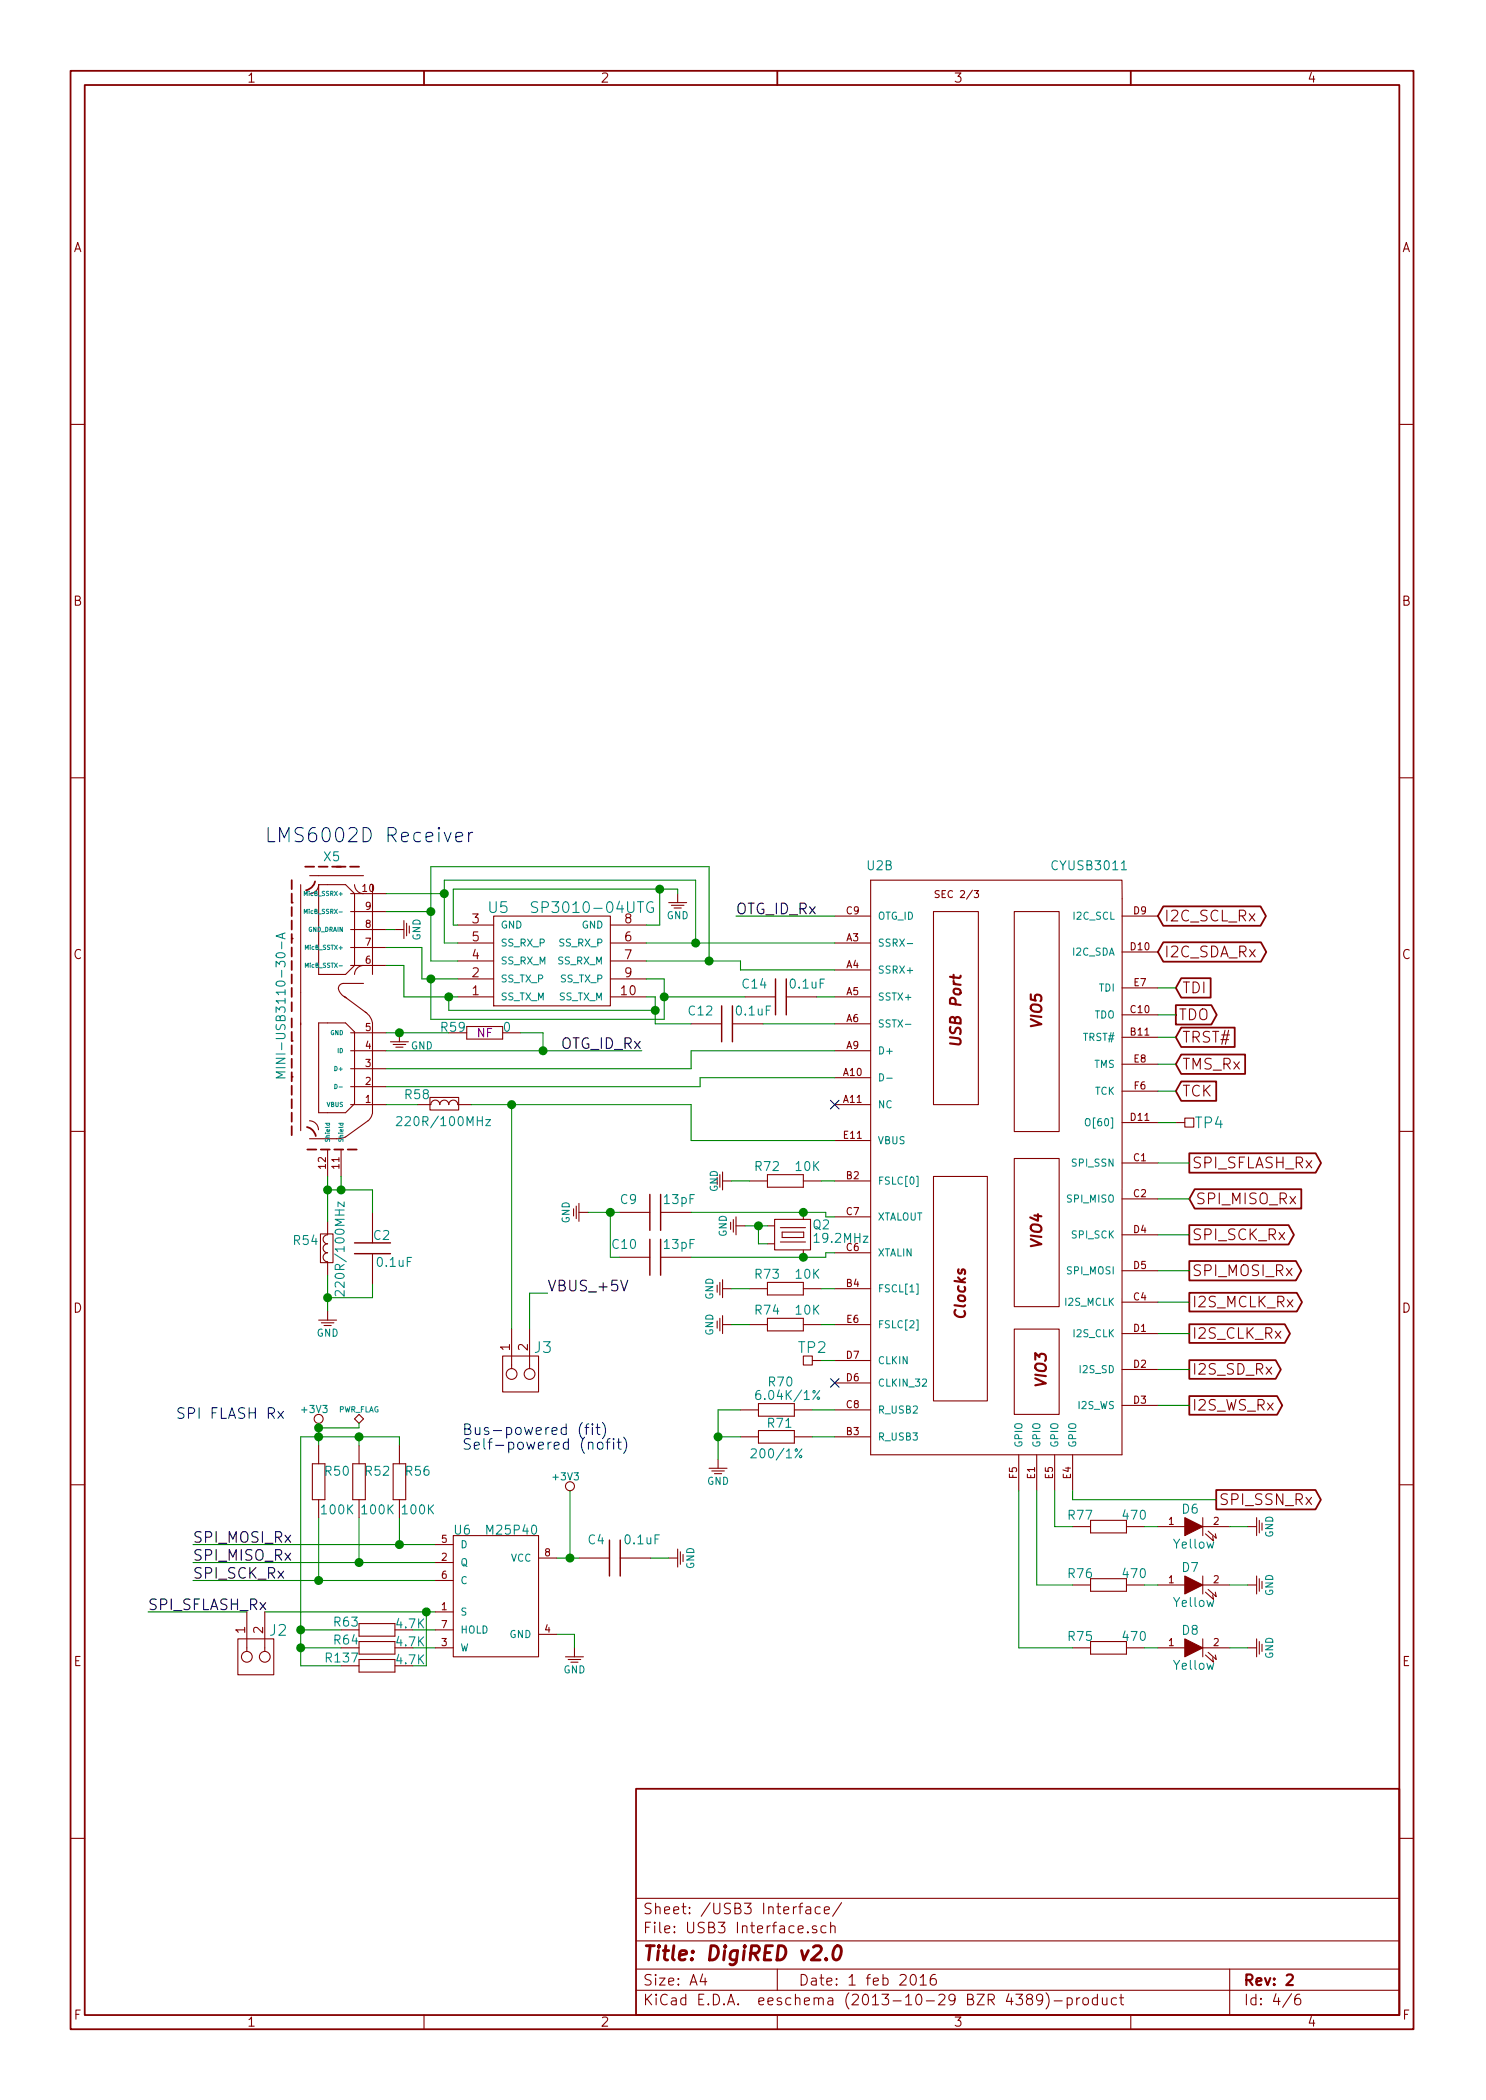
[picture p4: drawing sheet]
EESchema Schematic File Version 2
LIBS:DigiRED-cache
LIBS:DigiRED-cache
EELAYER 24 0
EELAYER END
$Descr A4 8268 11693 portrait
encoding utf-8
Sheet 4 6
Title "DigiRED v2.0"
Date "1 feb 2016"
Rev "2"
Comp ""
Comment1 ""
Comment2 ""
Comment3 ""
Comment4 ""
$EndDescr
$Comp
L CYUSB3011 U2
U 2 1
P 5550 6500
F 0 "U2" H 4850 8150 50  0000 L BNN
F 1 "CYUSB3011" H 5850 8150 50  0000 L BNN
F 2 "CYUSB3011-121-ballBGA" H 6350 8250 50  0001 C CNN
F 3 "" H 5550 6500 60  0001 C CNN
	2    5550 6500
	1    0    0    -1  
$EndComp
$Comp
L SP3010-04UTG U5
U 1 1
P 3200 5350
F 0 "U5" H 3625 5050 60  0000 C CNN
F 1 "SP3010-04UTG" H 3100 5050 60  0000 C CNN
F 2 "uDFN-10" H 3200 5350 60  0001 C CNN
F 3 "" H 3200 5350 60  0000 C CNN
F 4 "TVS ARRAY, ESD, 4CH, .45PF, 8KV, UDFN," H 3200 5350 60  0001 C CNN "Description"
F 5 "SP3010-04UTG" H 3200 5350 60  0001 C CNN "Manufacturer Part Number"
F 6 "Littelfuse Inc" H 3200 5350 60  0001 C CNN "Manufacturer"
F 7 "Digi-Key" H 3200 5350 60  0001 C CNN "Vendor"
F 8 "F3507TR-ND" H 3200 5350 60  0001 C CNN "Vendor Part Number"
	1    3200 5350
	-1   0    0    1   
$EndComp
$Comp
L GND #PWR025
U 1 1
P 3775 5025
F 0 "#PWR025" H 3775 5125 40  0001 C CNN
F 1 "GND" H 3775 4950 40  0000 C CNN
F 2 "" H 3775 5025 60  0000 C CNN
F 3 "" H 3775 5025 60  0000 C CNN
	1    3775 5025
	1    0    0    -1  
$EndComp
$Comp
L GND #PWR026
U 1 1
P 2250 5175
F 0 "#PWR026" H 2250 5275 40  0001 C CNN
F 1 "GND" H 2250 5100 40  0000 C CNN
F 2 "" H 2250 5175 60  0000 C CNN
F 3 "" H 2250 5175 60  0000 C CNN
	1    2250 5175
	0    -1   -1   0   
$EndComp
$Comp
L GND #PWR027
U 1 1
P 2225 5800
F 0 "#PWR027" H 2225 5900 40  0001 C CNN
F 1 "GND" H 2350 5775 40  0000 C CNN
F 2 "" H 2225 5800 60  0000 C CNN
F 3 "" H 2225 5800 60  0000 C CNN
	1    2225 5800
	1    0    0    -1  
$EndComp
NoConn ~ 4650 6150
Text Notes 1475 4700 0    79   ~ 0
LMS6002D Receiver
Text GLabel 6550 6075 2    60   Input ~ 0
TCK
Text GLabel 6550 5925 2    60   Input ~ 0
TMS_Rx
Text GLabel 6550 5775 2    60   Input ~ 0
TRST#
Text GLabel 6550 5650 2    60   Output ~ 0
TDO
Text GLabel 6550 5500 2    60   Input ~ 0
TDI
$Comp
L GND #PWR028
U 1 1
P 4025 7375
F 0 "#PWR028" H 4025 7475 40  0001 C CNN
F 1 "GND" H 4025 7300 40  0000 C CNN
F 2 "" H 4025 7375 60  0000 C CNN
F 3 "" H 4025 7375 60  0000 C CNN
	1    4025 7375
	0    1    1    0   
$EndComp
$Comp
L GND #PWR029
U 1 1
P 4025 6575
F 0 "#PWR029" H 4025 6675 40  0001 C CNN
F 1 "GND" H 4025 6525 40  0000 C CNN
F 2 "" H 4025 6575 60  0000 C CNN
F 3 "" H 4025 6575 60  0000 C CNN
	1    4025 6575
	0    1    1    0   
$EndComp
$Comp
L GND #PWR030
U 1 1
P 4025 7175
F 0 "#PWR030" H 4025 7275 40  0001 C CNN
F 1 "GND" H 4025 7100 40  0000 C CNN
F 2 "" H 4025 7175 60  0000 C CNN
F 3 "" H 4025 7175 60  0000 C CNN
	1    4025 7175
	0    1    1    0   
$EndComp
$Comp
L CRYSTAL_405C35B19M20000 Q2
U 1 1
P 4425 6875
F 0 "Q2" H 4525 6900 50  0000 L BNN
F 1 "19.2MHz" H 4525 6825 50  0000 L BNN
F 2 "SM_XO" V 4525 6825 50  0001 C CNN
F 3 "" H 4425 6875 60  0000 C CNN
F 4 "CRYSTAL 19.200000MHZ, 13PF, SMD," H 4425 6875 60  0001 C CNN "Description"
F 5 "405C35B19M20000" H 4425 6875 60  0001 C CNN "Manufacturer Part Number"
F 6 "CTS-Frequency Controls" H 4425 6875 60  0001 C CNN "Manufacturer"
F 7 "Digi-Key" H 4425 6875 60  0001 C CNN "Vendor"
F 8 "CTX648CT-ND" H 4425 6875 60  0001 C CNN "Vendor Part Number"
	1    4425 6875
	1    0    0    -1  
$EndComp
$Comp
L GND #PWR031
U 1 1
P 3225 6750
F 0 "#PWR031" H 3225 6850 40  0001 C CNN
F 1 "GND" H 3225 6675 40  0000 C CNN
F 2 "" H 3225 6750 60  0000 C CNN
F 3 "" H 3225 6750 60  0000 C CNN
	1    3225 6750
	0    1    1    0   
$EndComp
$Comp
L GND #PWR032
U 1 1
P 4100 6825
F 0 "#PWR032" H 4100 6925 40  0001 C CNN
F 1 "GND" H 4100 6750 40  0000 C CNN
F 2 "" H 4100 6825 60  0000 C CNN
F 3 "" H 4100 6825 60  0000 C CNN
	1    4100 6825
	0    1    1    0   
$EndComp
NoConn ~ 4650 7700
$Comp
L GND #PWR033
U 1 1
P 4000 8175
F 0 "#PWR033" H 4000 8275 40  0001 C CNN
F 1 "GND" H 4000 8100 40  0000 C CNN
F 2 "" H 4000 8175 60  0000 C CNN
F 3 "" H 4000 8175 60  0000 C CNN
	1    4000 8175
	1    0    0    -1  
$EndComp
Text Label 4100 5100 0    59   ~ 0
OTG_ID_Rx
Text Label 3575 5850 2    59   ~ 0
OTG_ID_Rx
$Comp
L GND #PWR034
U 1 1
P 1825 7350
F 0 "#PWR034" H 1825 7450 40  0001 C CNN
F 1 "GND" H 1825 7275 40  0000 C CNN
F 2 "" H 1825 7350 60  0000 C CNN
F 3 "" H 1825 7350 60  0000 C CNN
	1    1825 7350
	1    0    0    -1  
$EndComp
$Comp
L MINI-USB3110-30-A X5
U 1 1
P 1625 4925
F 0 "X5" H 1800 5050 50  0000 L BNN
F 1 "MINI-USB3110-30-A" V 1596 3837 50  0000 L BNN
F 2 "SMD_USB3110" V 1492 4546 50  0001 C CNN
F 3 "" H 1625 4925 60  0001 C CNN
F 4 "USB3110-30-A - MICRO USB 3.0 B CONNECTOR, 10POS, SMT RT ANGLE," H 1625 4925 60  0001 C CNN "Description"
F 5 "USB3110-30-A" H 1625 4925 60  0001 C CNN "Manufacturer Part Number"
F 6 "GLOBAL CONNECTOR TECHNOLOGY" H 1625 4925 60  0001 C CNN "Manufacturer"
F 7 "Farnell" H 1625 4925 60  0001 C CNN "Vendor"
F 8 "2065838" H 1625 4925 60  0001 C CNN "Vendor Part Number"
	1    1625 4925
	1    0    0    -1  
$EndComp
Text GLabel 6450 5100 2    60   BiDi ~ 0
I2C_SCL_Rx
Text GLabel 6450 5300 2    60   BiDi ~ 0
I2C_SDA_Rx
Text GLabel 6775 8350 2    60   Output ~ 0
SPI_SSN_Rx
Text GLabel 6625 6675 2    60   Input ~ 0
SPI_MISO_Rx
Text GLabel 6625 7075 2    60   Output ~ 0
SPI_MOSI_Rx
Text GLabel 6625 6875 2    60   Output ~ 0
SPI_SCK_Rx
$Comp
L GND #PWR035
U 1 1
P 7000 8500
F 0 "#PWR035" H 7000 8600 40  0001 C CNN
F 1 "GND" H 7000 8425 40  0000 C CNN
F 2 "" H 7000 8500 60  0000 C CNN
F 3 "" H 7000 8500 60  0000 C CNN
	1    7000 8500
	0    -1   -1   0   
$EndComp
$Comp
L GND #PWR036
U 1 1
P 7000 8825
F 0 "#PWR036" H 7000 8925 40  0001 C CNN
F 1 "GND" H 7000 8750 40  0000 C CNN
F 2 "" H 7000 8825 60  0000 C CNN
F 3 "" H 7000 8825 60  0000 C CNN
	1    7000 8825
	0    -1   -1   0   
$EndComp
$Comp
L GND #PWR037
U 1 1
P 7000 9175
F 0 "#PWR037" H 7000 9275 40  0001 C CNN
F 1 "GND" H 7000 9100 40  0000 C CNN
F 2 "" H 7000 9175 60  0000 C CNN
F 3 "" H 7000 9175 60  0000 C CNN
	1    7000 9175
	0    -1   -1   0   
$EndComp
$Comp
L RESISTOR_0603 R59
U 1 1
P 2700 5750
F 0 "R59" H 2450 5750 50  0000 L BNN
F 1 "0" H 2800 5750 50  0000 L BNN
F 2 "R_SM0402" H 2700 5900 50  0001 C CNN
F 3 "" H 2700 5750 60  0000 C CNN
F 4 "RES, 0.0 OHM,1/16W, JUMP, 0402 SMD," H 2700 5750 60  0001 C CNN "Description"
F 5 "RC0402JR-070RL" H 2700 5750 60  0001 C CNN "Manufacturer Part Number"
F 6 "Yageo" H 2700 5750 60  0001 C CNN "Manufacturer"
F 7 "Digi-Key" H 2700 5750 60  0001 C CNN "Vendor"
F 8 "311-0.0JRCT-ND" H 2700 5750 60  0001 C CNN "Vendor Part Number"
F 9 "NF" H 2700 5745 47  0000 C CNN "Installation"
F 10 "NOFIT" H 2700 5750 60  0001 C CNN "Assemble"
	1    2700 5750
	1    0    0    -1  
$EndComp
$Comp
L RESISTOR_0603 R73
U 1 1
P 4375 7175
F 0 "R73" H 4200 7225 50  0000 L BNN
F 1 "10K" H 4425 7225 50  0000 L BNN
F 2 "R_SM0402" H 4375 7325 50  0001 C CNN
F 3 "" H 4375 7175 60  0000 C CNN
F 4 "RES, 10K OHM, 1/16W, 5%, 0402, SMD," H 4375 7175 60  0001 C CNN "Description"
F 5 "RC0402JR-0710KL" H 4375 7175 60  0001 C CNN "Manufacturer Part Number"
F 6 "Yageo" H 4375 7175 60  0001 C CNN "Manufacturer"
F 7 "Digi-Key" H 4375 7175 60  0001 C CNN "Vendor"
F 8 "311-10KJRCT-ND" H 4375 7175 60  0001 C CNN "Vendor Part Number"
	1    4375 7175
	1    0    0    -1  
$EndComp
$Comp
L RESISTOR_0603 R74
U 1 1
P 4375 7375
F 0 "R74" H 4200 7425 50  0000 L BNN
F 1 "10K" H 4425 7425 50  0000 L BNN
F 2 "R_SM0402" H 4375 7525 50  0001 C CNN
F 3 "" H 4375 7375 60  0000 C CNN
F 4 "RES, 10K OHM, 1/16W, 5%, 0402, SMD," H 4375 7375 60  0001 C CNN "Description"
F 5 "RC0402JR-0710KL" H 4375 7375 60  0001 C CNN "Manufacturer Part Number"
F 6 "Yageo" H 4375 7375 60  0001 C CNN "Manufacturer"
F 7 "Digi-Key" H 4375 7375 60  0001 C CNN "Vendor"
F 8 "311-10KJRCT-ND" H 4375 7375 60  0001 C CNN "Vendor Part Number"
	1    4375 7375
	1    0    0    -1  
$EndComp
$Comp
L RESISTOR_0603 R72
U 1 1
P 4375 6575
F 0 "R72" H 4200 6625 50  0000 L BNN
F 1 "10K" H 4425 6625 50  0000 L BNN
F 2 "R_SM0402" H 4375 6725 50  0001 C CNN
F 3 "" H 4375 6575 60  0000 C CNN
F 4 "RES, 10K OHM, 1/16W, 5%, 0402, SMD," H 4375 6575 60  0001 C CNN "Description"
F 5 "RC0402JR-0710KL" H 4375 6575 60  0001 C CNN "Manufacturer Part Number"
F 6 "Yageo" H 4375 6575 60  0001 C CNN "Manufacturer"
F 7 "Digi-Key" H 4375 6575 60  0001 C CNN "Vendor"
F 8 "311-10KJRCT-ND" H 4375 6575 60  0001 C CNN "Vendor Part Number"
	1    4375 6575
	1    0    0    -1  
$EndComp
$Comp
L RESISTOR_0603 R76
U 1 1
P 6175 8825
F 0 "R76" H 6260 8730 50  0000 L BNN
F 1 "470" H 5960 8730 50  0000 L BNN
F 2 "R_SM0402" H 6175 8975 50  0001 C CNN
F 3 "" H 6175 8825 60  0000 C CNN
F 4 "RES, 470 OHM, 1/16W, .5%, 0402 SMD," H 6175 8825 60  0001 C CNN "Description"
F 5 "ERA-2AED471X" H 6175 8825 60  0001 C CNN "Manufacturer Part Number"
F 6 "Panasonic Electronic Components" H 6175 8825 60  0001 C CNN "Manufacturer"
F 7 "Digi-Key" H 6175 8825 60  0001 C CNN "Vendor"
F 8 "P470DECT-ND" H 6175 8825 60  0001 C CNN "Vendor Part Number"
	1    6175 8825
	-1   0    0    1   
$EndComp
$Comp
L RESISTOR_0603 R75
U 1 1
P 6175 9175
F 0 "R75" H 6260 9080 50  0000 L BNN
F 1 "470" H 5960 9080 50  0000 L BNN
F 2 "R_SM0402" H 6175 9325 50  0001 C CNN
F 3 "" H 6175 9175 60  0000 C CNN
F 4 "RES, 470 OHM, 1/16W, .5%, 0402 SMD," H 6175 9175 60  0001 C CNN "Description"
F 5 "ERA-2AED471X" H 6175 9175 60  0001 C CNN "Manufacturer Part Number"
F 6 "Panasonic Electronic Components" H 6175 9175 60  0001 C CNN "Manufacturer"
F 7 "Digi-Key" H 6175 9175 60  0001 C CNN "Vendor"
F 8 "P470DECT-ND" H 6175 9175 60  0001 C CNN "Vendor Part Number"
	1    6175 9175
	-1   0    0    1   
$EndComp
$Comp
L RESISTOR_0603 R77
U 1 1
P 6175 8500
F 0 "R77" H 6260 8405 50  0000 L BNN
F 1 "470" H 5960 8405 50  0000 L BNN
F 2 "R_SM0402" H 6175 8650 50  0001 C CNN
F 3 "" H 6175 8500 60  0000 C CNN
F 4 "RES, 470 OHM, 1/16W, .5%, 0402 SMD," H 6175 8500 60  0001 C CNN "Description"
F 5 "ERA-2AED471X" H 6175 8500 60  0001 C CNN "Manufacturer Part Number"
F 6 "Panasonic Electronic Components" H 6175 8500 60  0001 C CNN "Manufacturer"
F 7 "Digi-Key" H 6175 8500 60  0001 C CNN "Vendor"
F 8 "P470DECT-ND" H 6175 8500 60  0001 C CNN "Vendor Part Number"
	1    6175 8500
	-1   0    0    1   
$EndComp
$Comp
L FERRITE_0805 R58
U 1 1
P 2475 6150
F 0 "R58" H 2250 6175 50  0000 L BNN
F 1 "220R/100MHz" H 2200 6025 50  0000 L BNN
F 2 "RL_SM0805" H 2475 6300 50  0001 C CNN
F 3 "" H 2475 6146 60  0000 C CNN
F 4 "FERRITE CHIP, 220 OHM, 0805," H 2475 6150 60  0001 C CNN "Description"
F 5 "BLM21PG221SN1D" H 2475 6150 60  0001 C CNN "Manufacturer Part Number"
F 6 "Murata Electronics North America" H 2475 6150 60  0001 C CNN "Manufacturer"
F 7 "Digi-Key" H 2475 6150 60  0001 C CNN "Vendor"
F 8 "490-1054-1-ND" H 2475 6150 60  0001 C CNN "Vendor Part Number"
	1    2475 6150
	1    0    0    -1  
$EndComp
$Comp
L FERRITE_0805 R54
U 1 1
P 1825 6950
F 0 "R54" V 1900 7000 50  0000 L BNN
F 1 "220R/100MHz" H 1550 6850 50  0000 L BNN
F 2 "RL_SM0805" H 1825 7100 50  0001 C CNN
F 3 "" H 1825 6946 60  0000 C CNN
F 4 "FERRITE CHIP, 220 OHM, 0805," H 1825 6950 60  0001 C CNN "Description"
F 5 "BLM21PG221SN1D" H 1825 6950 60  0001 C CNN "Manufacturer Part Number"
F 6 "Murata Electronics North America" H 1825 6950 60  0001 C CNN "Manufacturer"
F 7 "Digi-Key" H 1825 6950 60  0001 C CNN "Vendor"
F 8 "490-1054-1-ND" H 1825 6950 60  0001 C CNN "Vendor Part Number"
	1    1825 6950
	0    -1   -1   0   
$EndComp
$Comp
L RESISTOR_0603 R70
U 1 1
P 4325 7850
F 0 "R70" H 4275 7975 50  0000 L BNN
F 1 "6.04K/1%" H 4200 7900 50  0000 L BNN
F 2 "R_SM0402" H 4325 8000 50  0001 C CNN
F 3 "" H 4325 7850 60  0000 C CNN
F 4 "RES, 6.04K OHM, 1/16W, 1%, 0402 SMD," H 4325 7850 60  0001 C CNN "Description"
F 5 "CRCW04026K04FKED" H 4325 7850 60  0001 C CNN "Manufacturer Part Number"
F 6 "Vishay Dale" H 4325 7850 60  0001 C CNN "Manufacturer"
F 7 "Digi-Key" H 4325 7850 60  0001 C CNN "Vendor"
F 8 "541-6.04KLCT-ND" H 4325 7850 60  0001 C CNN "Vendor Part Number"
	1    4325 7850
	1    0    0    -1  
$EndComp
$Comp
L RESISTOR_0603 R71
U 1 1
P 4325 8000
F 0 "R71" H 4270 8045 50  0000 L BNN
F 1 "200/1%" H 4175 7875 50  0000 L BNN
F 2 "R_SM0402" H 4325 8150 50  0001 C CNN
F 3 "" H 4325 8000 60  0000 C CNN
F 4 "RES, 200 OHM, 1/16W, 1%, 0402 SMD," H 4325 8000 60  0001 C CNN "Description"
F 5 "RC0402FR-07200RL" H 4325 8000 60  0001 C CNN "Manufacturer Part Number"
F 6 "Yageo" H 4325 8000 60  0001 C CNN "Manufacturer"
F 7 "Digi-Key" H 4325 8000 60  0001 C CNN "Vendor"
F 8 "311-200LRCT-ND" H 4325 8000 60  0001 C CNN "Vendor Part Number"
	1    4325 8000
	1    0    0    -1  
$EndComp
$Comp
L C C12
U 1 1
P 4050 5700
F 0 "C12" V 4125 5775 50  0000 L CNN
F 1 "0.1uF" V 4125 5450 50  0000 L CNN
F 2 "C_SM0402" H 4050 5700 60  0001 C CNN
F 3 "" H 4050 5700 60  0000 C CNN
F 4 "CAP, CER, 0.1UF, 16V, Y5V, 0402," H 4050 5700 60  0001 C CNN "Description"
F 5 "CC0402ZRY5V7BB104" H 4050 5700 60  0001 C CNN "Manufacturer Part Number"
F 6 "Yageo" H 4050 5700 60  0001 C CNN "Manufacturer"
F 7 "Digi-Key" H 4050 5700 60  0001 C CNN "Vendor"
F 8 "311-1047-1-ND" H 4050 5700 60  0001 C CNN "Vendor Part Number"
	1    4050 5700
	0    -1   -1   0   
$EndComp
$Comp
L C C14
U 1 1
P 4350 5550
F 0 "C14" V 4425 5625 50  0000 L CNN
F 1 "0.1uF" V 4425 5300 50  0000 L CNN
F 2 "C_SM0402" H 4350 5550 60  0001 C CNN
F 3 "" H 4350 5550 60  0000 C CNN
F 4 "CAP, CER, 0.1UF, 16V, Y5V, 0402," H 4350 5550 60  0001 C CNN "Description"
F 5 "CC0402ZRY5V7BB104" H 4350 5550 60  0001 C CNN "Manufacturer Part Number"
F 6 "Yageo" H 4350 5550 60  0001 C CNN "Manufacturer"
F 7 "Digi-Key" H 4350 5550 60  0001 C CNN "Vendor"
F 8 "311-1047-1-ND" H 4350 5550 60  0001 C CNN "Vendor Part Number"
	1    4350 5550
	0    -1   -1   0   
$EndComp
$Comp
L C C2
U 1 1
P 2075 6950
F 0 "C2" H 1975 6875 50  0000 L CNN
F 1 "0.1uF" H 1850 7025 50  0000 L CNN
F 2 "C_SM0402" H 2075 6950 60  0001 C CNN
F 3 "" H 2075 6950 60  0000 C CNN
F 4 "CAP, CER, 0.1UF, 16V, Y5V, 0402," H 2075 6950 60  0001 C CNN "Description"
F 5 "CC0402ZRY5V7BB104" H 2075 6950 60  0001 C CNN "Manufacturer Part Number"
F 6 "Yageo" H 2075 6950 60  0001 C CNN "Manufacturer"
F 7 "Digi-Key" H 2075 6950 60  0001 C CNN "Vendor"
F 8 "311-1047-1-ND" H 2075 6950 60  0001 C CNN "Vendor Part Number"
	1    2075 6950
	-1   0    0    1   
$EndComp
$Comp
L C C9
U 1 1
P 3650 6750
F 0 "C9" V 3725 6850 50  0000 L CNN
F 1 "13pF" V 3725 6525 50  0000 L CNN
F 2 "C_SM0402" H 3650 6750 60  0001 C CNN
F 3 "" H 3650 6750 60  0000 C CNN
F 4 "CAP, CER, 13PF, 50V, 5%, NP0, 0402," H 3650 6750 60  0001 C CNN "Description"
F 5 "500R07S130JV4T" H 3650 6750 60  0001 C CNN "Manufacturer Part Number"
F 6 "Johanson Technology Inc" H 3650 6750 60  0001 C CNN "Manufacturer"
F 7 "Digi-Key" H 3650 6750 60  0001 C CNN "Vendor"
F 8 "712-1259-1-ND" H 3650 6750 60  0001 C CNN "Vendor Part Number"
	1    3650 6750
	0    -1   -1   0   
$EndComp
$Comp
L C C10
U 1 1
P 3650 7000
F 0 "C10" V 3725 7100 50  0000 L CNN
F 1 "13pF" V 3725 6775 50  0000 L CNN
F 2 "C_SM0402" H 3650 7000 60  0001 C CNN
F 3 "" H 3650 7000 60  0000 C CNN
F 4 "CAP, CER, 13PF, 50V, 5%, NP0, 0402," H 3650 7000 60  0001 C CNN "Description"
F 5 "500R07S130JV4T" H 3650 7000 60  0001 C CNN "Manufacturer Part Number"
F 6 "Johanson Technology Inc" H 3650 7000 60  0001 C CNN "Manufacturer"
F 7 "Digi-Key" H 3650 7000 60  0001 C CNN "Vendor"
F 8 "712-1259-1-ND" H 3650 7000 60  0001 C CNN "Vendor Part Number"
	1    3650 7000
	0    -1   -1   0   
$EndComp
$Comp
L TP TP2
U 1 1
P 4500 7575
F 0 "TP2" H 4475 7500 60  0000 C CNN
F 1 "TP" H 4510 7495 60  0001 C CNN
F 2 "TP" H 4500 7575 60  0001 C CNN
F 3 "" H 4500 7575 60  0000 C CNN
F 4 "-" H 4500 7575 60  0001 C CNN "Description"
F 5 "-" H 4500 7575 60  0001 C CNN "Manufacturer Part Number"
F 6 "-" H 4500 7575 60  0001 C CNN "Manufacturer"
F 7 "-" H 4500 7575 60  0001 C CNN "Vendor"
F 8 "-" H 4500 7575 60  0001 C CNN "Vendor Part Number"
F 9 "NF" H 4500 7575 60  0001 C CNN "Installation"
F 10 "NOFIT" H 4500 7575 60  0001 C CNN "Assemble"
	1    4500 7575
	-1   0    0    1   
$EndComp
$Comp
L TP TP4
U 1 1
P 6625 6250
F 0 "TP4" H 6735 6245 60  0000 C CNN
F 1 "TP" H 6635 6170 60  0001 C CNN
F 2 "TP" H 6625 6250 60  0001 C CNN
F 3 "" H 6625 6250 60  0000 C CNN
F 4 "-" H 6625 6250 60  0001 C CNN "Description"
F 5 "-" H 6625 6250 60  0001 C CNN "Manufacturer Part Number"
F 6 "-" H 6625 6250 60  0001 C CNN "Manufacturer"
F 7 "-" H 6625 6250 60  0001 C CNN "Vendor"
F 8 "-" H 6625 6250 60  0001 C CNN "Vendor Part Number"
F 9 "NF" H 6625 6250 60  0001 C CNN "Installation"
F 10 "NOFIT" H 6625 6250 60  0001 C CNN "Assemble"
	1    6625 6250
	1    0    0    -1  
$EndComp
$Comp
L LED D6
U 1 1
P 6650 8500
F 0 "D6" H 6630 8595 50  0000 C CNN
F 1 "Yellow" H 6650 8400 50  0000 C CNN
F 2 "LD_0603" H 6650 8500 60  0001 C CNN
F 3 "" H 6650 8500 60  0000 C CNN
F 4 "LED, YELLOW, RECT CLEAR, 0603," H 6650 8500 60  0001 C CNN "Description"
F 5 "LTST-C194KSKT" H 6650 8500 60  0001 C CNN "Manufacturer Part Number"
F 6 "Lite-On Inc" H 6650 8500 60  0001 C CNN "Manufacturer"
F 7 "Digi-Key" H 6650 8500 60  0001 C CNN "Vendor"
F 8 "160-1836-1-ND" H 6650 8500 60  0001 C CNN "Vendor Part Number"
	1    6650 8500
	1    0    0    -1  
$EndComp
$Comp
L LED D7
U 1 1
P 6650 8825
F 0 "D7" H 6630 8920 50  0000 C CNN
F 1 "Yellow" H 6650 8725 50  0000 C CNN
F 2 "LD_0603" H 6650 8825 60  0001 C CNN
F 3 "" H 6650 8825 60  0000 C CNN
F 4 "LED, YELLOW, RECT CLEAR, 0603," H 6650 8825 60  0001 C CNN "Description"
F 5 "LTST-C194KSKT" H 6650 8825 60  0001 C CNN "Manufacturer Part Number"
F 6 "Lite-On Inc" H 6650 8825 60  0001 C CNN "Manufacturer"
F 7 "Digi-Key" H 6650 8825 60  0001 C CNN "Vendor"
F 8 "160-1836-1-ND" H 6650 8825 60  0001 C CNN "Vendor Part Number"
	1    6650 8825
	1    0    0    -1  
$EndComp
$Comp
L LED D8
U 1 1
P 6650 9175
F 0 "D8" H 6630 9270 50  0000 C CNN
F 1 "Yellow" H 6650 9075 50  0000 C CNN
F 2 "LD_0603" H 6650 9175 60  0001 C CNN
F 3 "" H 6650 9175 60  0000 C CNN
F 4 "LED, YELLOW, RECT CLEAR, 0603," H 6650 9175 60  0001 C CNN "Description"
F 5 "LTST-C194KSKT" H 6650 9175 60  0001 C CNN "Manufacturer Part Number"
F 6 "Lite-On Inc" H 6650 9175 60  0001 C CNN "Manufacturer"
F 7 "Digi-Key" H 6650 9175 60  0001 C CNN "Vendor"
F 8 "160-1836-1-ND" H 6650 9175 60  0001 C CNN "Vendor Part Number"
	1    6650 9175
	1    0    0    -1  
$EndComp
Text GLabel 6625 6475 2    60   Output ~ 0
SPI_SFLASH_Rx
Wire Wire Line
	6550 6250 6450 6250
Wire Wire Line
	4650 5550 4550 5550
Wire Wire Line
	4250 5700 4650 5700
Wire Wire Line
	2550 5150 2525 5150
Wire Wire Line
	2525 5150 2525 4950
Wire Wire Line
	2525 4950 3775 4950
Wire Wire Line
	3675 5150 3600 5150
Wire Wire Line
	2475 5250 2550 5250
Wire Wire Line
	2475 4900 3875 4900
Wire Wire Line
	3775 4950 3775 4975
Connection ~ 3675 4950
Wire Wire Line
	3675 4950 3675 5150
Wire Wire Line
	3875 4900 3875 5250
Wire Wire Line
	2500 5550 2500 5625
Wire Wire Line
	2500 5625 3650 5625
Wire Wire Line
	3650 5550 3600 5550
Connection ~ 2500 5550
Wire Wire Line
	3700 5450 3600 5450
Connection ~ 2400 5450
Wire Wire Line
	2400 5350 2550 5350
Wire Wire Line
	2400 4825 3950 4825
Connection ~ 3875 5250
Wire Wire Line
	3600 5250 4650 5250
Wire Wire Line
	4650 5400 4125 5400
Wire Wire Line
	4125 5400 4125 5350
Wire Wire Line
	3950 4825 3950 5350
Connection ~ 3950 5350
Wire Wire Line
	4125 5350 3600 5350
Wire Wire Line
	2150 4975 2475 4975
Connection ~ 2475 4975
Wire Wire Line
	2475 4900 2475 5250
Wire Wire Line
	2150 5075 2400 5075
Connection ~ 2400 5075
Wire Wire Line
	2400 4825 2400 5350
Wire Wire Line
	2150 5275 2350 5275
Wire Wire Line
	2350 5275 2350 5450
Wire Wire Line
	2350 5450 2550 5450
Wire Wire Line
	2250 5550 2550 5550
Wire Wire Line
	2250 5550 2250 5375
Wire Wire Line
	2250 5375 2150 5375
Wire Wire Line
	4150 5550 3700 5550
Connection ~ 3700 5550
Wire Wire Line
	3700 5450 3700 5675
Wire Wire Line
	3700 5675 2400 5675
Wire Wire Line
	2400 5675 2400 5450
Wire Wire Line
	3650 5700 3850 5700
Connection ~ 3650 5625
Wire Wire Line
	3650 5550 3650 5700
Wire Wire Line
	2150 5950 3850 5950
Wire Wire Line
	3025 5750 3025 5850
Connection ~ 3025 5850
Wire Wire Line
	2150 5850 3575 5850
Connection ~ 2225 5750
Wire Wire Line
	4100 5100 4650 5100
Wire Wire Line
	2150 5750 2500 5750
Wire Wire Line
	3025 5750 2900 5750
Wire Wire Line
	3850 5950 3850 5850
Wire Wire Line
	3850 5850 4650 5850
Wire Wire Line
	4650 6000 3900 6000
Wire Wire Line
	3900 6000 3900 6050
Wire Wire Line
	3900 6050 2150 6050
Wire Wire Line
	6450 5500 6550 5500
Wire Wire Line
	6450 5650 6550 5650
Wire Wire Line
	6450 5775 6550 5775
Wire Wire Line
	6450 5925 6550 5925
Wire Wire Line
	6450 6075 6550 6075
Wire Wire Line
	4075 7375 4175 7375
Wire Wire Line
	4075 7175 4175 7175
Wire Wire Line
	4650 7575 4575 7575
Wire Wire Line
	4650 6975 4600 6975
Wire Wire Line
	4600 6975 4600 7000
Wire Wire Line
	4650 6775 4600 6775
Wire Wire Line
	4600 6775 4600 6750
Wire Wire Line
	4600 6750 3850 6750
Wire Wire Line
	4275 6925 4225 6925
Wire Wire Line
	4225 6925 4225 6825
Connection ~ 4225 6825
Connection ~ 4475 7000
Wire Wire Line
	3450 7000 3400 7000
Wire Wire Line
	3400 7000 3400 6750
Connection ~ 3400 6750
Wire Wire Line
	4600 7000 3850 7000
Wire Wire Line
	4150 6825 4275 6825
Wire Wire Line
	2150 5175 2200 5175
Wire Wire Line
	2150 6150 2325 6150
Wire Wire Line
	3850 6350 4650 6350
Wire Wire Line
	4125 7850 4000 7850
Wire Wire Line
	4000 7850 4000 8125
Wire Wire Line
	4125 8000 4000 8000
Connection ~ 4000 8000
Wire Wire Line
	4525 8000 4650 8000
Wire Wire Line
	4525 7850 4650 7850
Wire Wire Line
	1825 6550 1825 6800
Wire Wire Line
	2075 6625 2075 6750
Wire Wire Line
	1825 6625 2075 6625
Connection ~ 1825 6625
Wire Wire Line
	1900 6550 1900 6625
Connection ~ 1900 6625
Wire Wire Line
	2075 7150 2075 7225
Wire Wire Line
	2075 7225 1825 7225
Connection ~ 1825 7225
Wire Wire Line
	1825 7100 1825 7300
Wire Wire Line
	4575 7375 4650 7375
Wire Wire Line
	4575 7175 4650 7175
Wire Wire Line
	3275 6750 3450 6750
Connection ~ 4475 6750
Wire Wire Line
	4575 6575 4650 6575
Wire Wire Line
	4175 6575 4075 6575
Wire Wire Line
	6450 6475 6625 6475
Wire Wire Line
	6450 6875 6625 6875
Wire Wire Line
	6450 6675 6625 6675
Wire Wire Line
	6450 7075 6625 7075
Wire Wire Line
	6950 8500 6850 8500
Wire Wire Line
	6450 8500 6375 8500
Wire Wire Line
	5875 8500 5975 8500
Wire Wire Line
	5875 8300 5875 8500
Wire Wire Line
	6950 8825 6850 8825
Wire Wire Line
	6450 8825 6375 8825
Wire Wire Line
	5775 8825 5975 8825
Wire Wire Line
	5775 8300 5775 8825
Wire Wire Line
	6850 9175 6950 9175
Wire Wire Line
	6450 9175 6375 9175
Wire Wire Line
	5675 9175 5975 9175
Wire Wire Line
	5675 8300 5675 9175
Wire Wire Line
	2625 6150 3850 6150
Wire Wire Line
	5975 8300 5975 8350
Wire Wire Line
	5975 8350 6775 8350
$Comp
L GND #PWR038
U 1 1
P 3775 8675
F 0 "#PWR038" H 3775 8775 40  0001 C CNN
F 1 "GND" H 3775 8600 40  0000 C CNN
F 2 "" H 3775 8675 60  0000 C CNN
F 3 "" H 3775 8675 60  0000 C CNN
	1    3775 8675
	0    -1   -1   0   
$EndComp
$Comp
L GND #PWR039
U 1 1
P 3200 9225
F 0 "#PWR039" H 3200 9325 40  0001 C CNN
F 1 "GND" H 3200 9150 40  0000 C CNN
F 2 "" H 3200 9225 60  0000 C CNN
F 3 "" H 3200 9225 60  0000 C CNN
	1    3200 9225
	1    0    0    -1  
$EndComp
$Comp
L +3V3 #PWR040
U 1 1
P 1775 7900
F 0 "#PWR040" H 1775 7800 40  0001 C CNN
F 1 "+3V3" H 1750 7950 40  0000 C CNN
F 2 "~" H 1775 7900 60  0000 C CNN
F 3 "~" H 1775 7900 60  0000 C CNN
	1    1775 7900
	1    0    0    -1  
$EndComp
Text Label 1075 8600 0    59   ~ 0
SPI_MOSI_Rx
Text Label 1075 8700 0    59   ~ 0
SPI_MISO_Rx
Text Notes 980  7910 0    59   ~ 0
SPI FLASH Rx
$Comp
L C C4
U 1 1
P 3425 8675
F 0 "C4" V 3530 8730 50  0000 L CNN
F 1 "0.1uF" V 3530 8420 50  0000 L CNN
F 2 "C_SM0402" H 3425 8675 60  0001 C CNN
F 3 "" H 3425 8675 60  0000 C CNN
F 4 "CAP, CER, 0.1UF, 16V, Y5V, 0402," H 3425 8675 60  0001 C CNN "Description"
F 5 "CC0402ZRY5V7BB104" H 3425 8675 60  0001 C CNN "Manufacturer Part Number"
F 6 "Yageo" H 3425 8675 60  0001 C CNN "Manufacturer"
F 7 "Digi-Key" H 3425 8675 60  0001 C CNN "Vendor"
F 8 "311-1047-1-ND" H 3425 8675 60  0001 C CNN "Vendor Part Number"
	1    3425 8675
	0    -1   -1   0   
$EndComp
$Comp
L +3V3 #PWR041
U 1 1
P 3175 8275
F 0 "#PWR041" H 3175 8175 40  0001 C CNN
F 1 "+3V3" H 3150 8325 40  0000 C CNN
F 2 "~" H 3175 8275 60  0000 C CNN
F 3 "~" H 3175 8275 60  0000 C CNN
	1    3175 8275
	1    0    0    -1  
$EndComp
$Comp
L PWR_FLAG #FLG042
U 1 1
P 2000 7900
F 0 "#FLG042" H 2000 7825 30  0001 C CNN
F 1 "PWR_FLAG" H 2000 7950 30  0000 C CNN
F 2 "~" H 2000 7900 60  0000 C CNN
F 3 "~" H 2000 7900 60  0000 C CNN
	1    2000 7900
	1    0    0    -1  
$EndComp
Text Label 1075 8800 0    59   ~ 0
SPI_SCK_Rx
Text Label 825  8975 0    59   ~ 0
SPI_SFLASH_Rx
Wire Wire Line
	1475 8975 2425 8975
Wire Wire Line
	1375 8975 825  8975
Wire Wire Line
	2425 9075 2300 9075
Wire Wire Line
	2425 9175 2300 9175
Wire Wire Line
	2300 9275 2375 9275
Wire Wire Line
	2375 9275 2375 8975
Connection ~ 2375 8975
Wire Wire Line
	2225 8450 2225 8600
Wire Wire Line
	1075 8600 2425 8600
Wire Wire Line
	2000 8450 2000 8700
Wire Wire Line
	1075 8700 2425 8700
Wire Wire Line
	1075 8800 2425 8800
Connection ~ 2225 8600
Connection ~ 2000 8700
Connection ~ 1775 8800
Wire Wire Line
	1675 9075 1900 9075
Wire Wire Line
	1675 9275 1900 9275
Wire Wire Line
	1775 8450 1775 8800
Wire Wire Line
	1775 7925 1775 8050
Wire Wire Line
	1675 8000 2225 8000
Wire Wire Line
	2000 8000 2000 8050
Connection ~ 1775 8000
Wire Wire Line
	2225 8000 2225 8050
Connection ~ 2000 8000
Wire Wire Line
	1675 8000 1675 9275
Connection ~ 1675 9075
Connection ~ 1675 9175
Wire Wire Line
	3175 8300 3175 8675
Wire Wire Line
	3100 8675 3225 8675
Connection ~ 3175 8675
Wire Wire Line
	3625 8675 3725 8675
Wire Wire Line
	3100 9100 3200 9100
Wire Wire Line
	3200 9100 3200 9175
Wire Wire Line
	2000 7925 2000 7950
Wire Wire Line
	2000 7950 1775 7950
Connection ~ 1775 7950
Wire Wire Line
	1900 9175 1675 9175
$Comp
L CONN_2X1 J2
U 1 1
P 1425 9225
F 0 "J2" V 1575 9100 60  0000 C CNN
F 1 "CONN_2X1" V 1275 9200 60  0001 C CNN
F 2 "TH_PINHD-1X2_RA" H 1425 9225 60  0001 C CNN
F 3 "" H 1425 9225 60  0000 C CNN
F 4 "SIL, HORIZ PC TAIL, PIN HEADER," H 1425 9225 60  0001 C CNN "Description"
F 5 "M20-9960245" H 1425 9225 60  0001 C CNN "Manufacturer Part Number"
F 6 "Harwin Inc" H 1425 9225 60  0001 C CNN "Manufacturer"
F 7 "Digi-Key" H 1425 9225 60  0001 C CNN "Vendor"
F 8 "952-2244-ND" H 1425 9225 60  0001 C CNN "Vendor Part Number"
	1    1425 9225
	0    -1   -1   0   
$EndComp
$Comp
L RESISTOR_0603 R50
U 1 1
P 1775 8250
F 0 "R50" V 1865 8075 50  0000 L BNN
F 1 "100K" V 1650 8050 50  0000 L BNN
F 2 "R_SM0402" H 1775 8400 50  0001 C CNN
F 3 "" H 1775 8250 60  0000 C CNN
F 4 "RES, 100K OHM, 1/16W, 5%, 0402, SMD," H 1775 8250 60  0001 C CNN "Description"
F 5 "RC0402JR-07100KL" H 1775 8250 60  0001 C CNN "Manufacturer Part Number"
F 6 "Yageo" H 1775 8250 60  0001 C CNN "Manufacturer"
F 7 "Digi-Key" H 1775 8250 60  0001 C CNN "Vendor"
F 8 "311-100KJRCT-ND" H 1775 8250 60  0001 C CNN "Vendor Part Number"
	1    1775 8250
	0    -1   -1   0   
$EndComp
$Comp
L RESISTOR_0603 R52
U 1 1
P 2000 8250
F 0 "R52" V 2090 8075 50  0000 L BNN
F 1 "100K" V 1875 8050 50  0000 L BNN
F 2 "R_SM0402" H 2000 8400 50  0001 C CNN
F 3 "" H 2000 8250 60  0000 C CNN
F 4 "RES, 100K OHM, 1/16W, 5%, 0402, SMD," H 2000 8250 60  0001 C CNN "Description"
F 5 "RC0402JR-07100KL" H 2000 8250 60  0001 C CNN "Manufacturer Part Number"
F 6 "Yageo" H 2000 8250 60  0001 C CNN "Manufacturer"
F 7 "Digi-Key" H 2000 8250 60  0001 C CNN "Vendor"
F 8 "311-100KJRCT-ND" H 2000 8250 60  0001 C CNN "Vendor Part Number"
	1    2000 8250
	0    -1   -1   0   
$EndComp
$Comp
L RESISTOR_0603 R56
U 1 1
P 2225 8250
F 0 "R56" V 2315 8075 50  0000 L BNN
F 1 "100K" V 2100 8050 50  0000 L BNN
F 2 "R_SM0402" H 2225 8400 50  0001 C CNN
F 3 "" H 2225 8250 60  0000 C CNN
F 4 "RES, 100K OHM, 1/16W, 5%, 0402, SMD," H 2225 8250 60  0001 C CNN "Description"
F 5 "RC0402JR-07100KL" H 2225 8250 60  0001 C CNN "Manufacturer Part Number"
F 6 "Yageo" H 2225 8250 60  0001 C CNN "Manufacturer"
F 7 "Digi-Key" H 2225 8250 60  0001 C CNN "Vendor"
F 8 "311-100KJRCT-ND" H 2225 8250 60  0001 C CNN "Vendor Part Number"
	1    2225 8250
	0    -1   -1   0   
$EndComp
$Comp
L M25P40 U6
U 1 1
P 2750 8900
F 0 "U6" H 2525 9250 50  0000 L BNN
F 1 "M25P40" H 2700 9250 50  0000 L BNN
F 2 "SOIC-8" H 2775 8575 50  0001 C CNN
F 3 "" H 2750 9000 60  0000 C CNN
F 4 "IC FLASH, 4MBIT, 75MHZ, 8SO," H 2750 8900 60  0001 C CNN "Description"
F 5 "M25P40-VMN6TPB" H 2750 8900 60  0001 C CNN "Manufacturer Part Number"
F 6 "Micron Technology Inc" H 2750 8900 60  0001 C CNN "Manufacturer"
F 7 "Digi-Key" H 2750 8900 60  0001 C CNN "Vendor"
F 8 "M25P40-VMN6TPBCT-ND" H 2750 8900 60  0001 C CNN "Vendor Part Number"
	1    2750 8900
	1    0    0    -1  
$EndComp
$Comp
L RESISTOR_0603 R63
U 1 1
P 2100 9075
F 0 "R63" H 2200 9000 50  0000 L BNN
F 1 "4.7K" H 1830 9010 50  0000 L BNN
F 2 "R_SM0402" H 2100 9225 50  0001 C CNN
F 3 "" H 2100 9075 60  0000 C CNN
F 4 "RES, 4.7K OHM, 1/16W, 1%, 0402 SMD," H 2100 9075 60  0001 C CNN "Description"
F 5 "RC0402FR-074K7L" H 2100 9075 60  0001 C CNN "Manufacturer Part Number"
F 6 "Yageo" H 2100 9075 60  0001 C CNN "Manufacturer"
F 7 "Digi-Key" H 2100 9075 60  0001 C CNN "Vendor"
F 8 "311-4.7KLRCT-ND" H 2100 9075 60  0001 C CNN "Vendor Part Number"
	1    2100 9075
	-1   0    0    1   
$EndComp
$Comp
L RESISTOR_0603 R64
U 1 1
P 2100 9175
F 0 "R64" H 2200 9100 50  0000 L BNN
F 1 "4.7K" H 1830 9110 50  0000 L BNN
F 2 "R_SM0402" H 2100 9325 50  0001 C CNN
F 3 "" H 2100 9175 60  0000 C CNN
F 4 "RES, 4.7K OHM, 1/16W, 1%, 0402 SMD," H 2100 9175 60  0001 C CNN "Description"
F 5 "RC0402FR-074K7L" H 2100 9175 60  0001 C CNN "Manufacturer Part Number"
F 6 "Yageo" H 2100 9175 60  0001 C CNN "Manufacturer"
F 7 "Digi-Key" H 2100 9175 60  0001 C CNN "Vendor"
F 8 "311-4.7KLRCT-ND" H 2100 9175 60  0001 C CNN "Vendor Part Number"
	1    2100 9175
	-1   0    0    1   
$EndComp
$Comp
L RESISTOR_0603 R137
U 1 1
P 2100 9275
F 0 "R137" H 2200 9200 50  0000 L BNN
F 1 "4.7K" H 1830 9210 50  0000 L BNN
F 2 "R_SM0402" H 2100 9425 50  0001 C CNN
F 3 "" H 2100 9275 60  0000 C CNN
F 4 "RES, 4.7K OHM, 1/16W, 1%, 0402 SMD," H 2100 9275 60  0001 C CNN "Description"
F 5 "RC0402FR-074K7L" H 2100 9275 60  0001 C CNN "Manufacturer Part Number"
F 6 "Yageo" H 2100 9275 60  0001 C CNN "Manufacturer"
F 7 "Digi-Key" H 2100 9275 60  0001 C CNN "Vendor"
F 8 "311-4.7KLRCT-ND" H 2100 9275 60  0001 C CNN "Vendor Part Number"
	1    2100 9275
	-1   0    0    1   
$EndComp
Text GLabel 6625 7250 2    59   Output ~ 0
I2S_MCLK_Rx
Wire Wire Line
	6450 7250 6625 7250
Text GLabel 6625 7425 2    59   Output ~ 0
I2S_CLK_Rx
Text GLabel 6625 7625 2    59   Output ~ 0
I2S_SD_Rx
Text GLabel 6625 7825 2    59   Output ~ 0
I2S_WS_Rx
Wire Wire Line
	6450 7425 6625 7425
Wire Wire Line
	6450 7625 6625 7625
Wire Wire Line
	6450 7825 6625 7825
$Comp
L CONN_2X1 J3
U 1 1
P 2900 7650
F 0 "J3" V 3050 7525 60  0000 C CNN
F 1 "CONN_2X1" V 2750 7625 60  0001 C CNN
F 2 "TH_PINHD-1X2_RA" H 2900 7650 60  0001 C CNN
F 3 "" H 2900 7650 60  0000 C CNN
F 4 "SIL, HORIZ PC TAIL, PIN HEADER," H 2900 7650 60  0001 C CNN "Description"
F 5 "M20-9960245" H 2900 7650 60  0001 C CNN "Manufacturer Part Number"
F 6 "Harwin Inc" H 2900 7650 60  0001 C CNN "Manufacturer"
F 7 "Digi-Key" H 2900 7650 60  0001 C CNN "Vendor"
F 8 "952-2244-ND" H 2900 7650 60  0001 C CNN "Vendor Part Number"
	1    2900 7650
	0    -1   -1   0   
$EndComp
Wire Wire Line
	3850 6150 3850 6350
Wire Wire Line
	2850 6150 2850 7400
Connection ~ 2850 6150
Wire Wire Line
	2950 7400 2950 7200
Wire Wire Line
	2950 7200 3050 7200
Text Label 3050 7200 0    59   ~ 0
VBUS_+5V
Text Notes 2575 8000 0    59   ~ 0
Bus-powered (fit)\nSelf-powered (nofit)
$EndSCHEMATC
